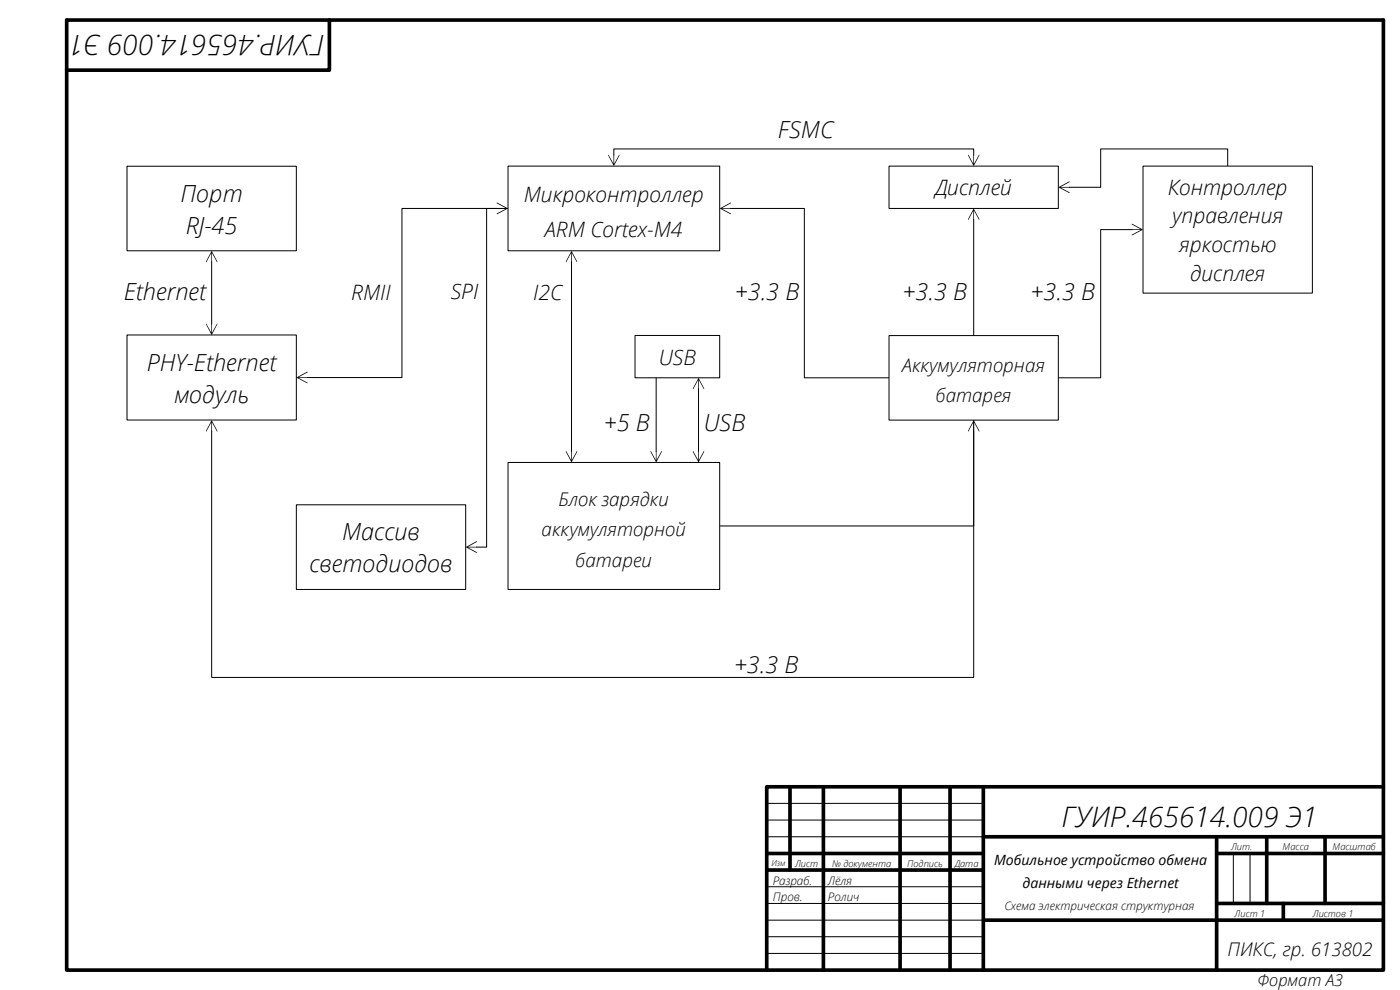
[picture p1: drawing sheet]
<svg xmlns="http://www.w3.org/2000/svg" width="420mm" height="297mm" viewBox="0 0 420 297" stroke-linecap="round" stroke-linejoin="round" font-family="sans-serif">
<g fill="none" stroke="#000" stroke-width="1.1">
<path d="M20 6h395v285h-395zM98.8 6v15h-78.8M237 236v25M247 236v55M270 236v55M285 236v55M295 236v55M415 236h-185v55M230 256h65M295 251h120M365 251v40M365 256h50"/>
<path d="M380 251v20M397.5 251v20M230 261h65M295 276h120M365 271h50M385 271v5"/>
</g>
<path d="M230 241h65M230 246h65M230 251h65M370 256v15M375 256v15M230 266h65M230 271h65M230 276h65.1M230 281h65M230 286h65" fill="none" stroke="#000" stroke-width=".3"/>
<path d="M152.4 138.7h63.5v38.1h-63.5z" fill-rule="evenodd" fill="#fff"/>
<path d="M152.4 138.7h63.5v38.1h-63.5z" fill="none" stroke="#000" stroke-width=".3"/>
<path d="M266.7 100.7h50.8v25.3h-50.8z" fill-rule="evenodd" fill="#fff"/>
<path d="M266.7 100.7h50.8v25.3h-50.8z" fill="none" stroke="#000" stroke-width=".3"/>
<path d="M152.4 49.8h63.5v25.4h-63.5z" fill-rule="evenodd" fill="#fff"/>
<path d="M152.4 49.8h63.5v25.4h-63.5zM184.1 46.6v-1.9h108v1.9M368.3 49.8v-5.1h-38.1v11.5h-9.5M219.1 62.5h22.2v50.8h25.4M339.7 68.9h-9.5v44.4h-12.7M292.1 129.2v28.6h-76.2" fill="none" stroke="#000" stroke-width=".3"/>
<g fill="#000">
<path d="M182.5 46.4l1.5 2.7v-2.7h.3v2.7l1.5-2.7-1.7 3.4z" fill-rule="evenodd"/>
<path d="M290.4 46.4l1.6 2.7v-2.7h.2v2.7l1.6-2.7-1.7 3.4z" fill-rule="evenodd"/>
<path d="M317.5 56.2l3.4-1.7-2.7 1.6h2.7v.2h-2.7l2.7 1.6z" fill-rule="evenodd"/>
<path d="M215.9 62.5l3.4-1.7-2.7 1.6h2.7v.2h-2.7l2.7 1.6z" fill-rule="evenodd"/>
<path d="M339.5 67.2l3.4 1.7-3.4 1.7 2.7-1.6h-2.7v-.2h2.7z" fill-rule="evenodd"/>
<path d="M292.1 126l1.7 3.5-1.6-2.8v2.8h-.2v-2.8l-1.6 2.8z" fill-rule="evenodd"/>
</g>
<path d="M38.1 100.5h50.8v25.5h-50.8z" fill-rule="evenodd" fill="#fff"/>
<path d="M149.2 62.5h-28.6v50.8h-28.5M38.1 100.5h50.8v25.5h-50.8z" fill="none" stroke="#000" stroke-width=".3"/>
<g fill="#000">
<path d="M149 60.8l3.4 1.7-3.4 1.7 2.7-1.6h-2.7v-.2h2.7z" fill-rule="evenodd"/>
<path d="M88.9 113.3l3.4-1.8-2.7 1.7h2.7v.2h-2.7l2.7 1.6z" fill-rule="evenodd"/>
</g>
<path d="M88.9 151.4h50.8v25.4h-50.8z" fill-rule="evenodd" fill="#fff"/>
<path d="M152.4 62.5h-6.4v101.6h-3.1M88.9 151.4h50.8v25.4h-50.8z" fill="none" stroke="#000" stroke-width=".3"/>
<path d="M139.7 164.1l3.4-1.7-2.7 1.6h2.7v.2h-2.7l2.7 1.6z" fill-rule="evenodd" fill="#000"/>
<path d="M38.1 49.9h50.8v25.3h-50.8z" fill-rule="evenodd" fill="#fff"/>
<path d="M38.1 49.9h50.8v25.3h-50.8zM63.5 78.4v18.9" fill="none" stroke="#000" stroke-width=".3"/>
<g fill="#000">
<path d="M63.5 75.2l1.7 3.5-1.6-2.8v2.8h-.2v-2.8l-1.6 2.8z" fill-rule="evenodd"/>
<path d="M61.8 97.1l1.6 2.7v-2.7h.2v2.7l1.6-2.7-1.7 3.4z" fill-rule="evenodd"/>
</g>
<path d="M266.7 49.8h50.8v12.7h-50.8z" fill-rule="evenodd" fill="#fff"/>
<path d="M266.7 49.8h50.8v12.7h-50.8zM292.1 65.7v34.9" fill="none" stroke="#000" stroke-width=".3"/>
<path d="M292.1 62.5l1.7 3.5-1.6-2.8v2.8h-.2v-2.8l-1.6 2.8z" fill-rule="evenodd" fill="#000"/>
<path d="M342.9 49.8h50.8v38.1h-50.8z" fill-rule="evenodd" fill="#fff"/>
<path d="M342.9 49.8h50.8v38.1h-50.8z" fill="none" stroke="#000" stroke-width=".3"/>
<path d="M190.5 100.6h25.4v12.7h-25.4z" fill-rule="evenodd" fill="#fff"/>
<path d="M171.4 78.4v57.1M190.5 100.6h25.4v12.7h-25.4zM196.8 113.3v22.2M209.5 116.5v19M292.1 126v77.2h-228.6v-74" fill="none" stroke="#000" stroke-width=".3"/>
<g fill="#000">
<path d="M171.4 75.2l1.7 3.5-1.5-2.8v2.8h-.3v-2.8l-1.5 2.8z" fill-rule="evenodd"/>
<path d="M209.5 113.3l1.7 3.5-1.5-2.8v2.8h-.3v-2.8l-1.5 2.8z" fill-rule="evenodd"/>
<path d="M63.5 126l1.7 3.5-1.6-2.8v2.8h-.2v-2.8l-1.6 2.8z" fill-rule="evenodd"/>
<path d="M169.8 135.3l1.5 2.7v-2.7h.3v2.7l1.5-2.7-1.7 3.4z" fill-rule="evenodd"/>
<path d="M195.2 135.3l1.5 2.7v-2.7h.3v2.7l1.5-2.7-1.7 3.4z" fill-rule="evenodd"/>
<path d="M207.9 135.3l1.5 2.7v-2.7h.3v2.7l1.5-2.7-1.7 3.4z" fill-rule="evenodd"/>
</g>
<g font-size="8.5">
<text x="97.4" y="10.4" transform="rotate(-180 97.4 10.4)">ГУИР.465614.009 Э1</text>
<text x="318.5" y="248">ГУИР.465614.009 Э1</text>
</g>
<g font-size="7.1">
<text x="233.4" y="41.3">FSMC</text>
<text x="54.2" y="60.5">Порт</text>
<text x="55.7" y="70.1">RJ-45</text>
<text x="37.1" y="89.9">Ethernet</text>
<text x="220.4" y="89.9">+3.3 В</text>
<text x="270.8" y="89.9">+3.3 В</text>
<text x="309.1" y="89.9">+3.3 В</text>
<text x="44" y="111.2">PHY-Ethernet</text>
<text x="52.3" y="120.8">модуль</text>
<text x="181.2" y="129.3">+5 В</text>
<text x="211.2" y="129.3">USB</text>
<text x="102.6" y="162.1">Массив</text>
<text x="92.8" y="171.6">светодиодов</text>
<text x="220.2" y="201.8">+3.3 В</text>
</g>
<g font-size="6.3">
<text x="280.6" y="58.6">Дисплей</text>
<text x="350.3" y="58.4">Контроллер</text>
<text x="157.1" y="60.7">Микроконтроллер</text>
<text x="163.4" y="71">ARM Cortex-M4</text>
<text x="351.6" y="67">управления</text>
<text x="353.7" y="75.7">яркостью</text>
<text x="105.4" y="89.9">RMII</text>
<text x="135.2" y="89.6">SPI</text>
<text x="160" y="89.9">I2C</text>
<text x="357" y="84.3">дисплея</text>
<text x="197.6" y="109.4">USB</text>
</g>
<g font-size="5.6">
<text x="270.7" y="111.5">Аккумуляторная</text>
<text x="280.8" y="120.6">батарея</text>
<text x="167.6" y="151.7">Блок зарядки</text>
<text x="162.5" y="160.9">аккумуляторной</text>
<text x="172.7" y="170.1">батареи</text>
<text x="368.2" y="286.9">ПИКС, гр. 613802</text>
</g>
<text font-size="4.9" x="377.3" y="295.8">Формат А3</text>
<g font-size="4.2">
<text x="298.2" y="259.4">Мобильное устройство обмена</text>
<text x="306.7" y="266.3">данными через Ethernet</text>
</g>
<g font-size="3.5">
<text x="231.8" y="265.6">Разраб.</text>
<text x="248.4" y="265.5">Лёля</text>
<text x="231.8" y="270.4">Пров.</text>
<text x="248.4" y="270.4">Ролич</text>
<text x="301.3" y="273">Схема электрическая структурная</text>
</g>
<g font-size="2.8">
<text x="369.3" y="255">Лит.</text>
<text x="384.8" y="255">Масса</text>
<text x="399.7" y="255">Масштаб</text>
<text x="238.5" y="260">Лист</text>
<text x="249.6" y="260">№ документа</text>
<text x="272.1" y="260">Подпись</text>
<text x="286.4" y="260">Дата</text>
<text x="370.4" y="275">Лист 1</text>
<text x="393.9" y="275">Листов 1</text>
</g>
<text font-size="2.5" x="231.4" y="259.8">Изм</text>
</svg>
